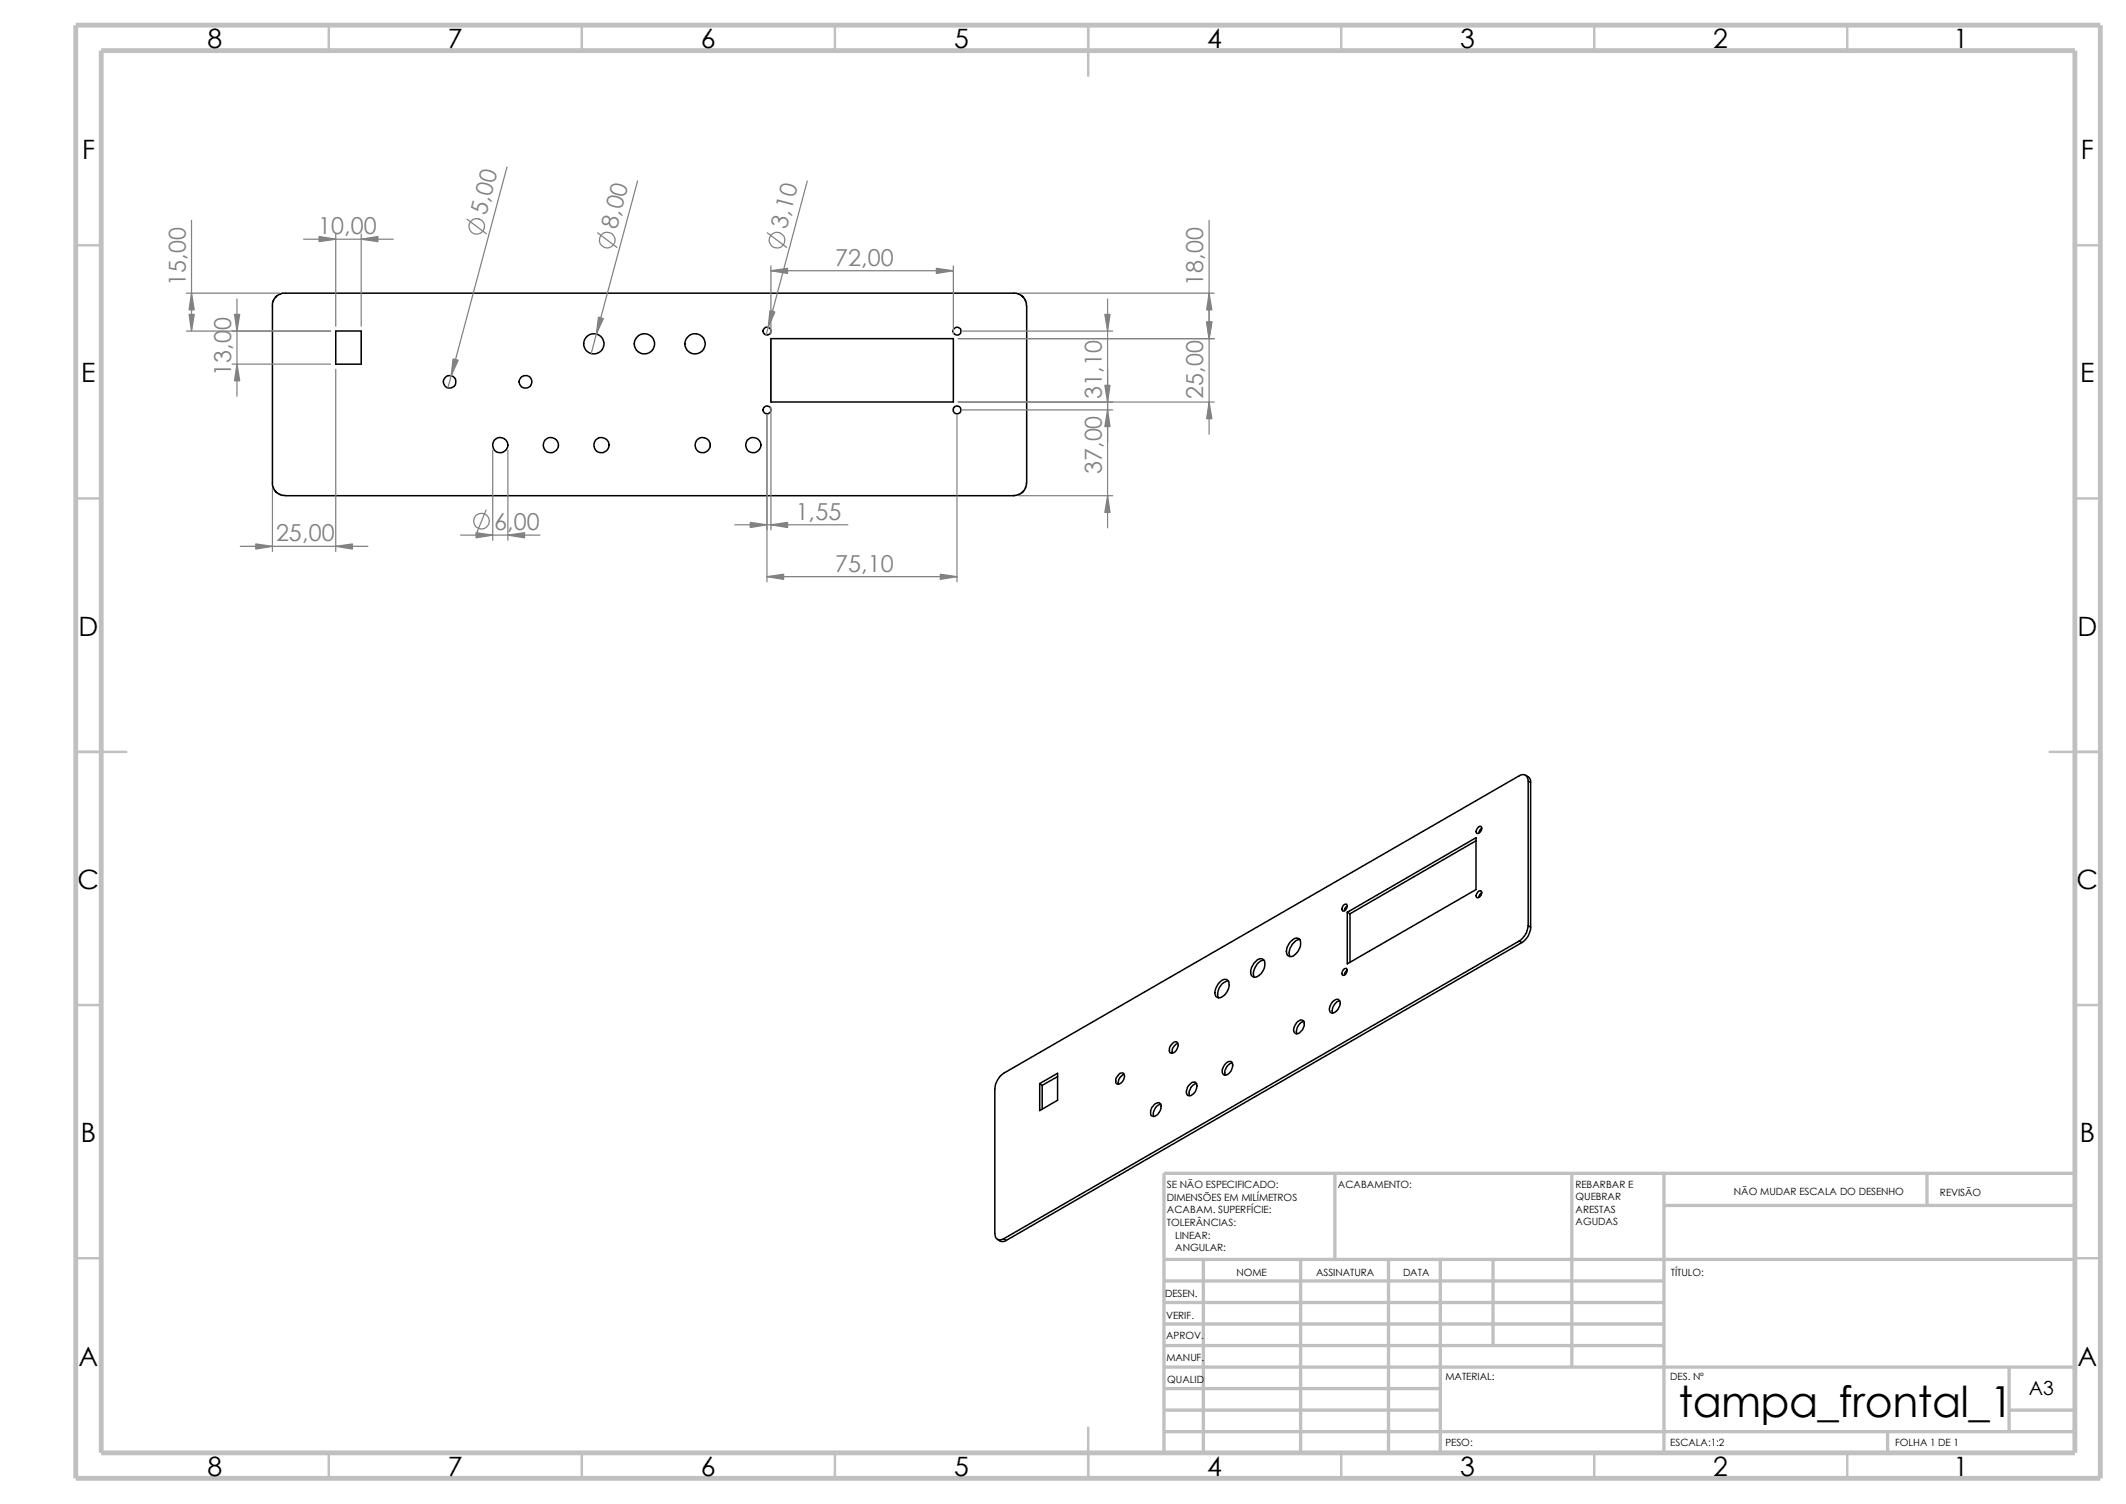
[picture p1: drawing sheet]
<svg xmlns="http://www.w3.org/2000/svg" width="297mm" height="210mm" viewBox="0 0 297 210" stroke-linecap="round" stroke-linejoin="round" font-family="sans-serif">
<g fill="none" stroke="#c0c0c0" stroke-width=".34">
<path d="M45.9 3.5v3.6M81.3 3.5v3.6M116.6 3.5v3.6M152 3.5v7.1M187.4 3.5v3.6M222.7 3.5v3.6M258.1 3.5v3.6M10.6 34.2h3.5M289.9 34.2h3.5M10.6 69.6h3.5M289.9 69.6h3.5M10.6 105h7.1"/>
<path d="M286.3 105h7.1M10.6 140.3h3.5M289.9 140.3h3.5M10.6 175.7h3.5M289.9 175.7h3.5M152 199.3v7.1M45.9 202.9v3.5M81.3 202.9v3.5M116.6 202.9v3.5M187.4 202.9v3.5M222.7 202.9v3.5M258.1 202.9v3.5"/>
</g>
<g fill="none" stroke="#c0c0c0" stroke-width=".47">
<path d="M162.6 178.9h69.9M162.6 175.9h127.3M168.1 175.9v27M181.7 175.9v27M186.5 163.8v12.1M194 175.9v27M201.2 175.9v27M208.6 175.9v12M219.6 163.8v27.1M232.5 163.8v39.1M232.5 168.3h57.4M269.2 163.8v4.5"/>
<path d="M289.9 163.8h-127.3v39.1M162.6 190.9h127.3M162.6 193.9h38.6M162.6 196.9h38.6M162.6 181.9h69.9M162.6 184.9h69.9M162.6 187.9h69.9M162.6 199.9h127.3M263.7 199.9v3M280.7 196.9h9.2M280.7 190.9v9"/>
</g>
<path d="M10.6 3.5h282.8v202.9h-282.8zM14.1 7.1h275.8v195.8h-275.8z" fill="none" stroke="#c0c0c0" stroke-width=".68" stroke-linecap="butt"/>
<g fill="none" stroke="#000" stroke-width=".21">
<path d="M46.9 46.2h3.6v4.6h-3.6zM107.7 47.3h25.5v8.8h-25.5zM39.8 69.2l-.5-.1-.6-.3-.4-.5-.2-.5v-25.5l.3-.8 .9-.5 102.7-.1 .8 .4 .5 .9 .1 .5v24.7l-.1 .7-.3 .5-.8 .5-.6 .1h-101.8M206.2 117.4l-17.6 10.2M206.5 115.6l.3-.2h.1a.66 .66 0 0 1-.6 1 .52 .52 0 0 1 .2-.8zM207 115.7l-.3 .3-.1 .3M213.1 108.2a.99 .99 0 0 1 .7 1.1M213.5 109.1a.78 .78 0 0 0-.4-.9 .78 .78 0 0 0-.9 .1l-72 41.6a2.93 2.93 0 0 0-1.2 2.1v20.3a.76 .76 0 0 0 .3 .7 .76 .76 0 0 0 .9 0M213.5 109.1v20.1M213.5 109.1l.3 .2M213.8 109.3v20.2M170.2 137.4a1.16 1.16 0 0 1 1.2-.6 1.21 1.21 0 0 1 0 1.8l-.2 .3a1 1 0 0 1-1.2 .3 1.16 1.16 0 0 1 0-1.5z"/>
<path d="M171.6 136.9a1.87 1.87 0 0 0-1.4 2.4M175.2 134.5a1.16 1.16 0 0 1 1.2-.6 1.21 1.21 0 0 1 0 1.8l-.3 .3a1 1 0 0 1-1.1 .4 1.16 1.16 0 0 1 0-1.6zM176.6 134.1a1.87 1.87 0 0 0-1.4 2.3M180.2 131.6a1.25 1.25 0 0 1 1.2-.6 1.07 1.07 0 0 1 .1 1.5l-.4 .6a.82 .82 0 0 1-1.3 .2 1.74 1.74 0 0 1 .4-1.7zM181.6 131.2a1.85 1.85 0 0 0-1.4 2.4M186.1 140a.61 .61 0 0 1 .5-.5 .61 .61 0 0 1 .6 .3 1.5 1.5 0 0 1-1.1 1.7 .63 .63 0 0 1-.3-1zM187.2 139.7a1.43 1.43 0 0 0-1 1.8M187.7 126.4l.4-.2a.66 .66 0 0 1-.5 1 .55 .55 0 0 1 .1-.8zM187.7 135.4l.3-.2a.57 .57 0 0 1 .1 .6 .57 .57 0 0 1-.5 .4 .55 .55 0 0 1 .1-.8zM188.2 135.5a.72 .72 0 0 0-.4 .6M188.2 126.5a.72 .72 0 0 0-.4 .7M188.2 127.4l18-10.4v7.2l-18 10.4z"/>
<path d="M188.2 127.4l.4 .2M188.6 127.6v6.8M206.5 124.5l.1-.1h.3a.66 .66 0 0 1-.6 .9 .52 .52 0 0 1 .2-.8zM207 124.6l-.3 .3-.1 .4M212.2 131.4l-72 41.6M212.2 131.4l.4 .2M212.6 131.6l-72 41.6M213.5 129.2a2.81 2.81 0 0 1-1.3 2.2M213.5 129.2l.3 .3M213.8 129.5a2.62 2.62 0 0 1-1.2 2.1M145.2 151.3l2.5-1.4v3.7l-2.5 1.5zM145.2 151.3l.4 .3"/>
<path d="M145.6 151.6v3.3M147.7 150.3l-2.1 1.3M156.3 150a.42 .42 0 0 1 .5-.2 .42 .42 0 0 1 .3 .4 .94 .94 0 0 1-1.1 1.1l-.1-.1a1.15 1.15 0 0 1 .4-1.2zM157.1 150l-.4 .2a1.15 1.15 0 0 0-.4 1.2M161.3 154.2a.52 .52 0 0 1 .9 .1 1.44 1.44 0 0 1-1.1 1.6l-.2-.1a1.23 1.23 0 0 1 .4-1.6zM162.2 154.2a1.41 1.41 0 0 0-1 1.7M163.6 145.9a.64 .64 0 0 1 .9-.4 1.12 1.12 0 0 1-.9 1.6 .47 .47 0 0 1-.2-.7zM164.5 145.7l-.3 .2a1.15 1.15 0 0 0-.5 1.2M166.1 151.5a.66 .66 0 0 1 1-.3 1.31 1.31 0 0 1-1 1.8 .56 .56 0 0 1-.3-.9zM167.2 151.3a1.39 1.39 0 0 0-1 1.7M171.1 148.6a.71 .71 0 0 1 1-.3 1.37 1.37 0 0 1-1 1.8 .6 .6 0 0 1-.3-.9zM172.2 148.4a1.39 1.39 0 0 0-1 1.7"/>
<path d="M181.1 142.8a.61 .61 0 0 1 .5-.4 .61 .61 0 0 1 .6 .3 1.43 1.43 0 0 1-1.1 1.7 .74 .74 0 0 1-.2-1.3zM182.2 142.6a1.5 1.5 0 0 0-1.1 1.8M139.4 173.1a.92 .92 0 0 0 1.2 .1M140.2 173l.4 .2"/>
<circle cx="62.8" cy="53.3" r=".88"/>
<circle cx="73.4" cy="53.3" r=".89"/>
<circle cx="82.9" cy="48" r="1.41"/>
<circle cx="90" cy="48" r="1.41"/>
<circle cx="97.1" cy="48" r="1.41"/>
<circle cx="107.2" cy="57.2" r=".56"/>
<circle cx="107.2" cy="46.2" r=".56"/>
<circle cx="133.7" cy="46.3" r=".56"/>
<circle cx="133.7" cy="57.2" r=".54"/>
<circle cx="69.9" cy="62.1" r="1.08"/>
<circle cx="76.9" cy="62.1" r="1.08"/>
<circle cx="84" cy="62.1" r="1.08"/>
<circle cx="98.2" cy="62.1" r="1.08"/>
<circle cx="105.2" cy="62.1" r="1.08"/>
</g>
<g fill="none" stroke="#808080" stroke-width=".17">
<path d="M26.8 30.8v15.4M42.4 33.4h12.5M46.9 32.7v12.9M50.5 32.7v12.9M65.2 30.6l2.7 2M70.8 23.3l-8.2 30.8M83.5 32.5l2.7 2M89.1 25.3l-6.5 24.1M107.2 32.5l2.7 2M107.7 37.1v9.5M107.7 37.8h25.5M112.8 25.3l-5.8 21.5"/>
<path d="M133.2 37.1v9.5M168.9 30.8v29.8M26 46.2h20.2M26 40.9h13.1M32.4 50.8h13.8M33.1 41.7v13.6M46.9 51.6v25.4M107.1 58v23.2M107.7 56.9v17.1M133.7 58v23.2M133.9 56.1h35.7M133.9 47.3h35.7"/>
<path d="M134.4 46.2h21M134.4 57.2h21M142.4 40.9h27.2M154.7 41.7v32M33.6 76.3h17.8M38.1 68.2v8.8M64.3 74.7h11.1M67.9 71.2l-1.3 3.1M68.8 62.9v12.5M71 62.9v12.5M102.7 73.3h15.7M142.4 69.2h13"/>
<path d="M107.1 80.5h26.6"/>
<circle cx="66.6" cy="31.6" r="1.08"/>
<circle cx="84.8" cy="33.5" r="1.09"/>
<circle cx="108.5" cy="33.5" r="1.11"/>
<circle cx="67.3" cy="72.8" r="1.1"/>
</g>
<g fill="#808080" stroke="#808080" stroke-width=".17">
<path d="M50.5 33.4l2.3-.4v.7z"/>
<path d="M130.8 37.5l2.4 .3-2.4 .4z"/>
<path d="M33.1 50.8l.4 2.4h-.7z"/>
<path d="M44.6 33l2.3 .4-2.3 .3z"/>
<path d="M107.7 37.8l2.3-.3v.7z"/>
<path d="M32.8 43.9h.7l-.4 2.3z"/>
<path d="M46.9 76.3l2.3-.4v.8z"/>
<path d="M26.8 40.9l.3 2.4h-.7z"/>
<path d="M35.7 75.9l2.4 .4-2.4 .4z"/>
<path d="M26.4 43.9h.7l-.3 2.3z"/>
<path d="M168.6 45h.7l-.4 2.3z"/>
<path d="M71 74.7l2.3-.3v.7z"/>
<path d="M168.9 40.9l.4 2.4h-.7z"/>
<path d="M63.3 50.1l.7 .2-1 2.2z"/>
<path d="M154.7 69.2l.4 2.3h-.8z"/>
<path d="M104.8 72.9l2.3 .4-2.3 .4z"/>
<path d="M107.1 80.5l2.4-.3v.7z"/>
<path d="M131.4 80.2l2.3 .3-2.3 .4z"/>
<path d="M154.3 53.8h.8l-.4 2.3z"/>
<path d="M83.6 44.3l.7 .2-1 2.2z"/>
<path d="M107.7 73.3l2.3-.4v.8z"/>
<path d="M107.6 43.3l.6 .3-.9 2.1z"/>
<path d="M66.5 74.4l2.3 .3-2.3 .4z"/>
<path d="M168.9 56.1l.4 2.4h-.7z"/>
<path d="M154.7 57.2l.4 2.4h-.8z"/>
<path d="M154.3 43.9h.8l-.4 2.3z"/>
</g>
<text font-size="6" x="234.5" y="197.8">tampa_frontal_1</text>
<g font-size="3.7">
<text x="29" y="6.7">8</text>
<text x="62.6" y="6.7">7</text>
<text x="97.9" y="6.7">6</text>
<text x="133.3" y="6.7">5</text>
<text x="168.7" y="6.7">4</text>
<text x="204" y="6.7">3</text>
<text x="239.3" y="6.7">2</text>
<text x="272.9" y="6.7">1</text>
<text x="11.5" y="22.1">F</text>
<text x="290.7" y="22.1">F</text>
<text x="11.3" y="53.4">E</text>
<text x="290.6" y="53.4">E</text>
<text x="11" y="88.8">D</text>
<text x="290.2" y="88.8">D</text>
<text x="10.8" y="124.1">C</text>
<text x="290.1" y="124.1">C</text>
<text x="11.3" y="159.5">B</text>
<text x="290.5" y="159.5">B</text>
<text x="11" y="190.8">A</text>
<text x="290.2" y="190.8">A</text>
<text x="29" y="206.1">8</text>
<text x="62.6" y="206.1">7</text>
<text x="97.9" y="206.1">6</text>
<text x="133.3" y="206.1">5</text>
<text x="168.7" y="206.1">4</text>
<text x="204" y="206.1">3</text>
<text x="239.3" y="206.1">2</text>
<text x="272.9" y="206.1">1</text>
</g>
<g font-size="3.3" fill="#808080">
<text x="44.4" y="32.7">10,00</text>
<text x="67.9" y="30.1" transform="rotate(-75 67.9 30.1)">5,00</text>
<text x="86.2" y="32" transform="rotate(-75 86.2 32)">8,00</text>
<text x="109.9" y="32.1" transform="rotate(-75 109.9 32.1)">3,10</text>
<text x="26" y="39.9" transform="rotate(-90 26 39.9)">15,00</text>
<text x="116.7" y="37.1">72,00</text>
<text x="168.1" y="39.9" transform="rotate(-90 168.1 39.9)">18,00</text>
<text x="32.3" y="52.5" transform="rotate(-90 32.3 52.5)">13,00</text>
<text x="153.9" y="55.7" transform="rotate(-90 153.9 55.7)">31,10</text>
<text x="168.1" y="55.7" transform="rotate(-90 168.1 55.7)">25,00</text>
<text x="153.9" y="66.2" transform="rotate(-90 153.9 66.2)">37,00</text>
<text x="38.6" y="75.6">25,00</text>
<text x="69" y="74">6,00</text>
<text x="111.2" y="72.6">1,55</text>
<text x="116.7" y="79.8">75,10</text>
</g>
<text font-size="2.7" x="283.4" y="194.8">A3</text>
<g font-size="1.4">
<text x="163" y="165.9">SE NÃO ESPECIFICADO:</text>
<text x="163" y="167.6">DIMENSÕES EM MILÍMETROS</text>
<text x="186.9" y="165.9">ACABAMENTO:</text>
<text x="220.1" y="165.8">REBARBAR E</text>
<text x="220.1" y="167.6">QUEBRAR</text>
<text x="242.2" y="166.8">NÃO MUDAR ESCALA DO DESENHO</text>
<text x="271" y="167">REVISÃO</text>
<text x="163" y="169.4">ACABAM. SUPERFÍCIE:</text>
<text x="163" y="171.2">TOLERÂNCIAS:</text>
<text x="164.2" y="172.9">LINEAR:</text>
<text x="220.1" y="171.1">AGUDAS</text>
<text x="220.1" y="169.3">ARESTAS</text>
<text x="164.2" y="174.7">ANGULAR:</text>
<text x="172.7" y="178.2">NOME</text>
<text x="183.8" y="178.1">ASSINATURA</text>
<text x="196" y="178.1">DATA</text>
<text x="233.4" y="178.1">TÍTULO:</text>
<text x="162.8" y="181.1">DESEN.</text>
<text x="162.9" y="184.1">VERIF.</text>
<text x="162.9" y="187">APROV.</text>
<text x="162.9" y="190">MANUF.</text>
<text x="163.1" y="193.1">QUALID</text>
<text x="201.9" y="192.7">MATERIAL:</text>
<text x="233.3" y="192.7">DES. Nº</text>
<text x="201.9" y="201.9">PESO:</text>
<text x="233.3" y="201.9">ESCALA:1:2</text>
<text x="264.7" y="201.9">FOLHA 1 DE 1</text>
</g>
</svg>
